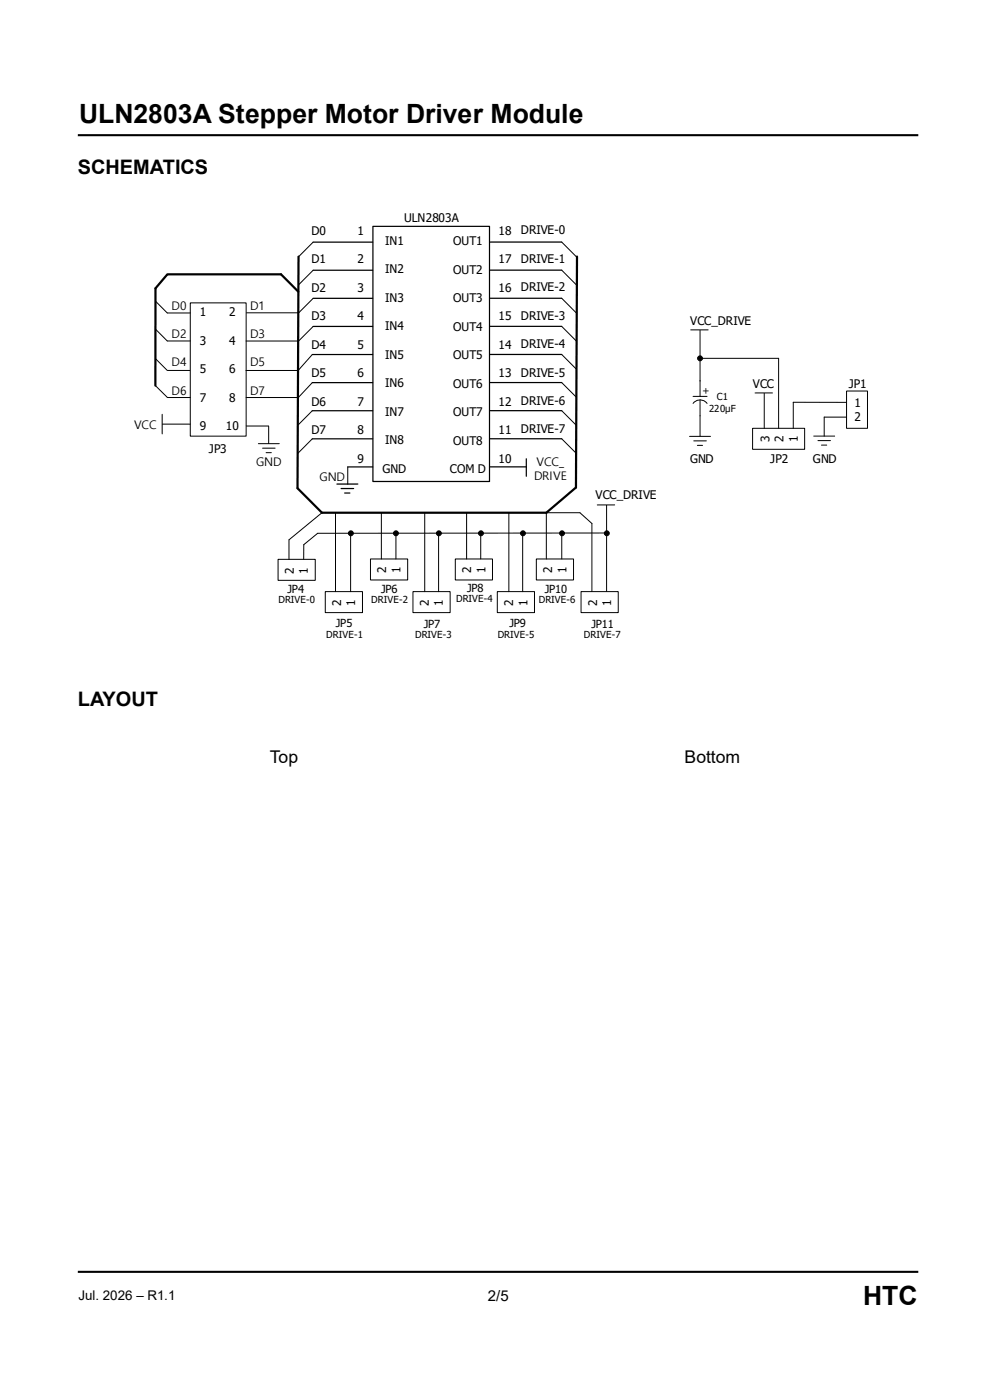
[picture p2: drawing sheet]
<svg xmlns="http://www.w3.org/2000/svg" width="210mm" height="297mm" viewBox="0 0 210 297" stroke-linecap="round" stroke-linejoin="round" font-family="sans-serif">
<path d="M16.5 28.7h178.3M16.5 269.8h178.3" fill="none" stroke="#000" stroke-width=".44"/>
<g fill="none" stroke="#000" stroke-width=".26">
<path d="M66.4 51.4h12.7M66.4 57.3h12.7M79.1 48h24.7v54.1h-24.7zM104 51.4h15.2M104 57.3h15.2M66.3 75.2h12.8M66.4 63.3h12.7M66.4 69.3h12.7M104 63.3h15.2M104 69.2h15.2M104 75.2h15.2M66.3 81.2h12.8"/>
<path d="M66.3 87.1h12.8M66.3 93.1h12.8M73.8 99.1h5.3M104 81.2h15.2M104 87.1h15.2M104 93.1h15.2M104 99h7.6M111.6 97.3v3.7M71.5 102.7h4.4M72.4 103.6h2.6M73.1 104.6h1.1"/>
</g>
<g fill="none" stroke="#000" stroke-width=".21">
<path d="M66.4 51.4l-3 3M66.4 57.3l-3 3.1M119.2 51.4l3 3M119.2 57.3l3 3.1M33 63.9l2.5 2.5h4.9M33 69.8l2.5 2.5h4.9M33.1 76.2l2.4 2.4M35.5 78.6h4.8M40.4 64.3h11.8v28.2h-11.8zM52.2 72.3h11.1M66.3 75.2l-3.1 3.4h-11M66.4 63.3l-3 3.1h-11.1"/>
<path d="M66.4 69.3l-3 3M119.2 63.3l3 3M119.2 69.2l3 3.1M119.2 75.2l3 3.1M146.5 70h3.7M148.5 70.1v14M148.5 76h16.7v14.9M33 81.8l2.5 2.5M34.4 87.9v4.2M34.4 90h6M35.5 84.3h4.9M52.3 90.4h4.7"/>
<path d="M54.8 94.1h4.4M55.7 95.1h2.7M56.4 96h1.2M57 90.4v3.7M66.3 81.2l-3 3.1h-11.1M66.3 87.1l-3.1 3.1M66.3 93.1l-3.1 3.1M73.8 99.1v3.6M119.2 81.2l3 3M119.2 87.1l3 3.1M119.2 93.1l3 3.1M146.3 92.6h4.4"/>
<path d="M147 84.1h3M147 85.6a1.85 1.85 0 0 1 3 0M147.2 93.5h2.6M147.9 94.5h1.1M148.5 84.8v7.7M159.7 90.9h11v4.4h-11zM160.2 83.4h3.7M162.1 83.4v7.5M172.6 92.5h4.5M173.5 93.5h2.7M174.3 94.4h1.1M179.6 83h4.4v7.9h-4.4z"/>
<path d="M179.6 85.4l-11.3-.1v5.6M179.6 88.5h-4.8v4M59 118.7h7.9v4.4h-7.9zM68.3 108.8l-7 5.7v4.2M71.2 108.8v16.7M74.4 113.1v12.4M78.6 118.6h7.9v4.4h-7.9zM80.9 108.8v9.8M84 113.1v5.5M90.1 108.8v16.7M93 113.1v12.4M96.6 118.6h7.9v4.4h-7.9z"/>
<path d="M99 108.8v9.8M102 113.1v5.5M107.9 108.8v16.7M110.9 113.1v12.4M113.8 118.6h7.9v4.4h-7.9zM115.9 118.6v-9.8h7.1l2.6 2.3v14.4M119.2 113.1v5.5M126.7 107.1h3.7M128.7 107.2v18.2M128.9 113.1h-61.5l-3 2.5v3.1M69 125.5h7.9v4.5h-7.9zM87.6 125.5h7.9v4.5h-7.9z"/>
<path d="M105.5 125.5h7.9v4.5h-7.9zM123.3 125.5h7.9v4.5h-7.9z"/>
<circle cx="148.5" cy="76" r=".52"/>
<circle cx="74.4" cy="113.1" r=".52"/>
<circle cx="84" cy="113.1" r=".52"/>
<circle cx="93.1" cy="113.1" r=".52"/>
<circle cx="102" cy="113.1" r=".52"/>
<circle cx="110.9" cy="113.1" r=".52"/>
<circle cx="119.2" cy="113.1" r=".52"/>
<circle cx="128.7" cy="113.1" r=".52"/>
</g>
<path d="M122.4 54.4l-.2 49-6.3 5.4h-47.6l-5.2-5.2 .2-49.2M63.3 61.9l-3.7-3.7h-24.1l-2.5 3v20.6" fill="none" stroke="#000" stroke-width=".47"/>
<g fill="#000">
<circle cx="148.5" cy="76" r=".52"/>
<circle cx="74.4" cy="113.1" r=".52"/>
<circle cx="84" cy="113.1" r=".52"/>
<circle cx="93.1" cy="113.1" r=".52"/>
<circle cx="102" cy="113.1" r=".52"/>
<circle cx="110.9" cy="113.1" r=".52"/>
<circle cx="119.2" cy="113.1" r=".52"/>
<circle cx="128.7" cy="113.1" r=".52"/>
</g>
<g font-size="5.6">
<text x="16.8" y="26">ULN2803A Stepper Motor Driver Module</text>
<text x="183.1" y="276.9">HTC</text>
</g>
<g font-size="4.2">
<text x="16.5" y="37">SCHEMATICS</text>
<text x="16.5" y="149.8">LAYOUT</text>
</g>
<g font-size="3.7">
<text x="57.2" y="161.9">Top</text>
<text x="145.2" y="161.9">Bottom</text>
</g>
<text font-size="3.2" x="103.5" y="276">2/5</text>
<text font-size="2.8" x="16.6" y="275.8">Jul. 2026 – R1.1</text>
<g font-size="2.5">
<text x="85.8" y="47.1">ULN2803A</text>
<text x="66.1" y="49.8">D0</text>
<text x="75.8" y="49.8">1</text>
<text x="81.7" y="51.9">IN1</text>
<text x="96.1" y="52">OUT1</text>
<text x="105.7" y="49.8">18</text>
<text x="110.5" y="49.7">DRIVE-0</text>
<text x="66.1" y="55.8">D1</text>
<text x="75.8" y="55.8">2</text>
<text x="81.7" y="58">IN2</text>
<text x="96.1" y="58">OUT2</text>
<text x="105.7" y="55.8">17</text>
<text x="110.5" y="55.7">DRIVE-1</text>
<text x="36.4" y="65.7">D0</text>
<text x="53" y="65.7">D1</text>
<text x="66.1" y="61.9">D2</text>
<text x="75.8" y="61.9">3</text>
<text x="81.7" y="64">IN3</text>
<text x="96.1" y="64.1">OUT3</text>
<text x="105.7" y="61.9">16</text>
<text x="110.5" y="61.7">DRIVE-2</text>
<text x="36.4" y="71.7">D2</text>
<text x="42.4" y="67.1">1</text>
<text x="48.6" y="67.1">2</text>
<text x="53" y="71.7">D3</text>
<text x="66.1" y="67.9">D3</text>
<text x="75.8" y="67.9">4</text>
<text x="81.7" y="70">IN4</text>
<text x="96.1" y="70.1">OUT4</text>
<text x="105.7" y="67.9">15</text>
<text x="110.5" y="67.8">DRIVE-3</text>
<text x="146.4" y="68.9">VCC_DRIVE</text>
<text x="36.4" y="77.7">D4</text>
<text x="42.4" y="73.2">3</text>
<text x="48.6" y="73.2">4</text>
<text x="53" y="77.7">D5</text>
<text x="66.1" y="73.9">D4</text>
<text x="75.8" y="73.9">5</text>
<text x="81.7" y="76.1">IN5</text>
<text x="96.1" y="76.2">OUT5</text>
<text x="105.7" y="73.9">14</text>
<text x="110.5" y="73.8">DRIVE-4</text>
<text x="36.4" y="83.8">D6</text>
<text x="42.4" y="79.2">5</text>
<text x="48.6" y="79.2">6</text>
<text x="53" y="83.8">D7</text>
<text x="66.1" y="80">D5</text>
<text x="75.8" y="80">6</text>
<text x="81.7" y="82.1">IN6</text>
<text x="96.1" y="82.2">OUT6</text>
<text x="105.7" y="80">13</text>
<text x="110.5" y="79.9">DRIVE-5</text>
<text x="159.7" y="82.3">VCC</text>
<text x="180.1" y="82.3">JP1</text>
<text x="42.4" y="85.3">7</text>
<text x="48.6" y="85.2">8</text>
<text x="66.1" y="86">D6</text>
<text x="75.8" y="86">7</text>
<text x="81.7" y="88.2">IN7</text>
<text x="96.1" y="88.3">OUT7</text>
<text x="105.7" y="86">12</text>
<text x="110.5" y="85.9">DRIVE-6</text>
<text x="181.3" y="86.3">1</text>
<text x="181.3" y="89.4">2</text>
<text x="28.5" y="91.1">VCC</text>
<text x="42.4" y="91.3">9</text>
<text x="47.9" y="91.3">10</text>
<text x="66.1" y="92.1">D7</text>
<text x="75.8" y="92.1">8</text>
<text x="81.7" y="94.2">IN8</text>
<text x="96.1" y="94.3">OUT8</text>
<text x="105.7" y="92.1">11</text>
<text x="110.5" y="92">DRIVE-7</text>
<text x="163.2" y="93.9" transform="rotate(-90 163.2 93.9)">3</text>
<text x="166.2" y="93.9" transform="rotate(-90 166.2 93.9)">2</text>
<text x="169.2" y="93.9" transform="rotate(-90 169.2 93.9)">1</text>
<text x="44.3" y="96.1">JP3</text>
<text x="54.3" y="98.8">GND</text>
<text x="67.8" y="102">GND</text>
<text x="75.8" y="98.1">9</text>
<text x="81.1" y="100.3">GND</text>
<text x="95.4" y="100.4">COM D</text>
<text x="105.7" y="98.1">10</text>
<text x="113.3" y="101.9">DRIVE</text>
<text x="113.8" y="98.9">VCC_</text>
<text x="146.4" y="98.2">GND</text>
<text x="163.4" y="98.2">JP2</text>
<text x="172.5" y="98.1">GND</text>
<text x="126.3" y="105.9">VCC_DRIVE</text>
<text x="62.3" y="121.7" transform="rotate(-90 62.3 121.7)">2</text>
<text x="65.3" y="121.7" transform="rotate(-90 65.3 121.7)">1</text>
<text x="81.9" y="121.6" transform="rotate(-90 81.9 121.6)">2</text>
<text x="85" y="121.6" transform="rotate(-90 85 121.6)">1</text>
<text x="99.9" y="121.6" transform="rotate(-90 99.9 121.6)">2</text>
<text x="103" y="121.6" transform="rotate(-90 103 121.6)">1</text>
<text x="117.2" y="121.6" transform="rotate(-90 117.2 121.6)">2</text>
<text x="120.2" y="121.6" transform="rotate(-90 120.2 121.6)">1</text>
<text x="72.3" y="128.6" transform="rotate(-90 72.3 128.6)">2</text>
<text x="75.4" y="128.6" transform="rotate(-90 75.4 128.6)">1</text>
<text x="91" y="128.6" transform="rotate(-90 91 128.6)">2</text>
<text x="94" y="128.6" transform="rotate(-90 94 128.6)">1</text>
<text x="108.9" y="128.6" transform="rotate(-90 108.9 128.6)">2</text>
<text x="111.9" y="128.6" transform="rotate(-90 111.9 128.6)">1</text>
<text x="126.7" y="128.6" transform="rotate(-90 126.7 128.6)">2</text>
<text x="129.7" y="128.6" transform="rotate(-90 129.7 128.6)">1</text>
</g>
<g font-size="2.4">
<text x="61" y="125.7">JP4</text>
<text x="80.9" y="125.7">JP6</text>
<text x="99.1" y="125.7">JP8</text>
<text x="115.6" y="125.8">JP10</text>
<text x="71.3" y="133.1">JP5</text>
<text x="89.9" y="133.2">JP7</text>
<text x="108.1" y="133.1">JP9</text>
<text x="125.4" y="133.1">JP11</text>
</g>
<g font-size="2">
<text x="149.1" y="83.6">+</text>
<text x="150.4" y="87.4">220μF</text>
<text x="152.1" y="84.9">C1</text>
<text x="59.1" y="127.9">DRIVE-0</text>
<text x="78.8" y="127.9">DRIVE-2</text>
<text x="96.8" y="127.8">DRIVE-4</text>
<text x="114.3" y="127.9">DRIVE-6</text>
<text x="69.2" y="135.3">DRIVE-1</text>
<text x="88" y="135.3">DRIVE-3</text>
<text x="105.6" y="135.4">DRIVE-5</text>
<text x="123.9" y="135.3">DRIVE-7</text>
</g>
</svg>
